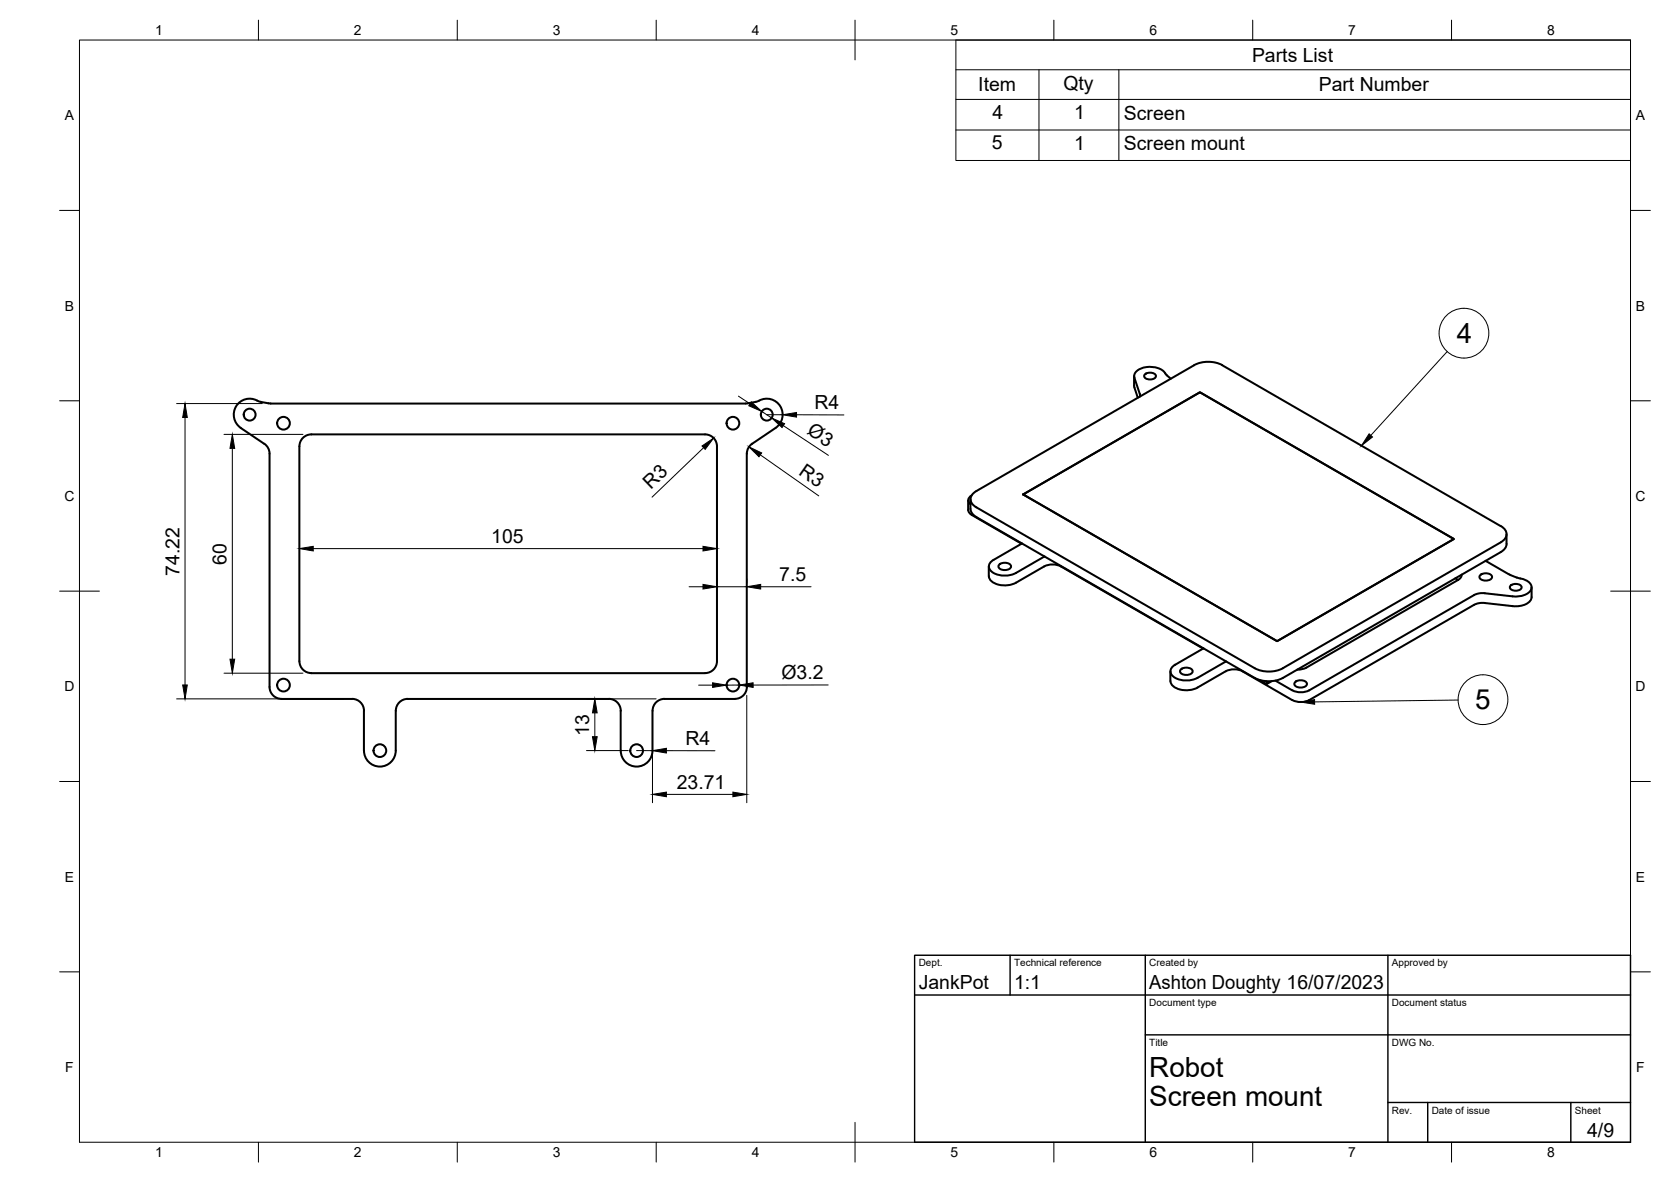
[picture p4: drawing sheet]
<svg xmlns="http://www.w3.org/2000/svg" width="420mm" height="297mm" viewBox="0 0 420 297" stroke-linecap="round" stroke-linejoin="round" font-family="sans-serif">
<!-- layer: Visible -->
<g fill="none" stroke="#000" stroke-width=".51">
<path d="M285.2 94.5v2.5M285.2 96.9l.9 3.1M285.2 95l1.4 4v.7M287.8 94.1a1.95 1.95 0 0 1 2.8 .3 1.29 1.29 0 0 1-1.7 1 .9 .9 0 0 1-.9-.3 .9 .9 0 0 1-.2-1zM293.4 94.3l1 .9M293.4 94.3a5.2 5.2 0 0 0-7.8-.8l-.4 .9 .1 .5M300.2 91.8l-54.7 31.6a2.16 2.16 0 0 0-1.5 2.1 2.16 2.16 0 0 0 1.5 2l70 40.4a7.8 7.8 0 0 0 7.1 0M300.3 91.8a7.7 7.7 0 0 1 7 0l70.1 40.4a2.16 2.16 0 0 1 1.4 2 2.16 2.16 0 0 1-1.4 2.1l-54.8 31.6M64.7 100.7a4 4 0 0 0-5.4 1.4 4 4 0 0 0 1.2 5.4l6.3 4.3 .6 .8 .3 .9 .1 59.1a3 3 0 0 0 3 3h17.7a2.96 2.96 0 0 1 3 3v10a4 4 0 0 0 4 4 4 4 0 0 0 4-4v-10a2.96 2.96 0 0 1 3-3h50.6a2.99 2.99 0 0 1 3 3v10a4 4 0 0 0 4 4 4 4 0 0 0 4-4v-10a3 3 0 0 1 3-3h17.7a3 3 0 0 0 3-3v-58.6l.3-1.4 .6-.8 6.3-4.3a4 4 0 0 0 1.2-5.4 4 4 0 0 0-5.3-1.4M64.7 100.7l.8 .3M65.5 101l2.6 .4 120-.1M75.3 112.2v54"/>
<path d="M75.3 112.2a2.99 2.99 0 0 1 3-3h99a2.99 2.99 0 0 1 3 3v54a3 3 0 0 1-3 3l-99-.1a2.99 2.99 0 0 1-3-2.9M190 101l-2 .4M190.9 100.7l-.9 .3M243.4 125.7l.1 2.5a1.49 1.49 0 0 0 .8 1.2M244 125.5v2.4M244 127.9a2.47 2.47 0 0 0 1.5 2l70 40.5a7.8 7.8 0 0 0 7.1 0M244.3 124.5a1.24 1.24 0 0 0-.8 1 1.24 1.24 0 0 0 .5 1.2M244.3 129.4l12.6 7.2-7.1 4.1M257 136.6h-.1M257.3 124.3l44.4-25.7 63.9 36.9-44.5 25.6zM262.5 139.9l-7 4.1M262.6 139.8l-.1 .1"/>
<path d="M378.8 134.2v2.5a2.42 2.42 0 0 1-1.4 2l-54.8 31.7M248.6 142.4v2.4M249.8 140.7a1.74 1.74 0 0 0-1.1 1.6 1.74 1.74 0 0 0 1.1 1.7 6.2 6.2 0 0 0 5.7 0M251.2 141.9a2.08 2.08 0 0 1 3 .3 1.38 1.38 0 0 1-1.8 1.1 .96 .96 0 0 1-1-.3 .96 .96 0 0 1-.2-1.1zM262.5 142.4l-7 4a5.7 5.7 0 0 1-6.5-.7l-.4-.9M262.5 142.4l1.2-.5h1.3l1.8 .5 35.7 20.6-7.1 4.1a1.73 1.73 0 0 0-1.1 1.6 1.73 1.73 0 0 0 1.2 1.6 6.2 6.2 0 0 0 5.6 0l7.1-4M365.9 145.3l.7 .4-38.1 22.1-1.3 .4-1 .1M367.5 144.4a1.44 1.44 0 0 1-.9 1.3M372.2 144.6a2.08 2.08 0 0 1 3 .2 1.38 1.38 0 0 1-1.9 1.1 .96 .96 0 0 1-1-.3 .96 .96 0 0 1-.1-1zM373.3 149.1h-1.4l-1.3 .4-41.4 24-1.2 .4-1.3 .1-1.7-.5M373.5 140.9l5.8 3.4M379.4 144.3l.4 .2"/>
<path d="M379.8 144.5l1.6 .6a5.1 5.1 0 0 1 3.6 2 2.12 2.12 0 0 1-1.7 2.4l-2.2 .4-7.8-.8M379.8 147.2a1.95 1.95 0 0 1 2.8 .3 1.29 1.29 0 0 1-1.7 .9 .9 .9 0 0 1-1-.2 .9 .9 0 0 1-.1-1zM385.1 147.6v2.4a3.3 3.3 0 0 1-3.6 2.4l-8.7-.9-1.8 .3-41.8 24.1-1.2 .4-1.3 .1-1.7-.5M294.3 168.7v2.5M296.9 168.3a2.08 2.08 0 0 1 3 .3 1.38 1.38 0 0 1-1.9 1 .96 .96 0 0 1-1-.3 .96 .96 0 0 1-.1-1zM302.6 162.9l-.1 .1M308.2 168.7l-7.1 4.1a5.7 5.7 0 0 1-6.5-.8l-.3-.8M308.2 168.7l1.8-.5 1.9 .3 13 7.4M308.3 166.2l-.1 .1M316.7 170.9l1.8 1M319.7 171.2l-1.2 .7v-.7M320.7 171.1l4.2 2.4"/>
<path d="M325.6 171.5a2.08 2.08 0 0 1 3 .2 1.38 1.38 0 0 1-1.8 1.1 .96 .96 0 0 1-1-.3 .96 .96 0 0 1-.2-1z"/>
<circle cx="62.8" cy="104.2" r="1.49"/>
<circle cx="71.3" cy="106.4" r="1.6"/>
<circle cx="184.3" cy="106.4" r="1.6"/>
<circle cx="192.8" cy="104.2" r="1.49"/>
<circle cx="71.3" cy="172.2" r="1.6"/>
<circle cx="184.3" cy="172.2" r="1.6"/>
<circle cx="95.5" cy="188.6" r="1.6"/>
<circle cx="160.1" cy="188.6" r="1.6"/>
</g>
<!-- layer: BORDER -->
<g fill="none" stroke="#000" stroke-width=".25">
<path d="M20 10.1h390v276.9h-390zM65 5.1v5M115 5.1v5M165 5.1v5M215 5.1v10M265 5.1v5M315 5.1v5M365 5.1v5M15 52.9h5M410 52.9h5M15 100.7h5M410 100.7h5"/>
<path d="M15 148.6h10M405 148.6h10M15 196.4h5M410 196.4h5M15 244.2h5M410 244.2h5M65 287v5M115 287v5M165 287v5M215 282.1v9.9M265 287v5M315 287v5"/>
<path d="M365 287v5"/>
</g>
<!-- layer: TITLEBLOCK -->
<path d="M230 240.1h180v46.9h-180zM230 250h180M254 240.1v9.9M288 240.1v46.9M349 240.1v46.9M288 260.1h122M349 277.1h61M359 277.1v9.9M395 277.1v9.9" fill="none" stroke="#000" stroke-width=".36"/>
<!-- layer: Parts Lists -->
<path d="M240.3 10.1h169.7v30.2h-169.7zM240.3 17.5h169.7M261.2 17.5v22.8M281.3 17.5v22.8M240.3 25h169.7M240.3 32.7h169.7" fill="none" stroke="#000" stroke-width=".25"/>
<!-- layer: Balloons -->
<g fill="none" stroke="#000" stroke-width=".25">
<path d="M363.9 88.4l-19.2 21M366.6 175.9l-36.1 .5"/>
<circle cx="368.1" cy="83.7" r="6.3"/>
<circle cx="372.9" cy="175.8" r="6.3"/>
</g>
<path d="M344.3 109l.8 .8-2.8 2.2zM327 176.4l3.5-.6 .1 1.2z" fill="#000" stroke="#000" stroke-width=".25"/>
<!-- layer: FD_Dimensions -->
<g fill="none" stroke="#000" stroke-width=".25">
<path d="M185.7 99.6l2.9 1.9M44.4 101.4h21.6M46.5 104.9v67.2M56.3 109.2h19.9M58.4 112.7v53M176.9 112.5l-12.9 12.4M191.2 114.3l14.7 10.3M191.5 103.4l2.5 1.6M192.8 104.2h4M197 107l11.3 7.4M200.3 104.2l11.9 .1M78.8 137.9h98"/>
<path d="M173.3 147.5h3.5M180.3 145.4v1.1M180.3 147.5h7.5M187.8 145.4v1.1M191.3 147.5h12.6M44.4 175.6h42M56.3 169.2h19.9M147.5 175.6h17.5M149.6 179.1v6M175.7 172.2h3.5M185.9 172.2h-3.2M187.8 174.7v27"/>
<path d="M208.2 172.1l-18.8 .1M147.5 188.6h10.5M160.1 188.6h4M164.1 180.7v21M167.6 188.6l12.2 .1M167.6 199.6h16.7"/>
</g>
<g fill="#000" stroke="#000" stroke-width=".25">
<path d="M46.5 101.4l.6 3.5h-1.2zM58.4 109.2l.6 3.5h-1.2zM176.5 112.1l2.9-2-2.1 2.8zM188.9 101l2.6 2.4-3.2-1.4zM188.3 112.3l3.2 1.5-.7 1zM194 105l3.3 1.5-.7 .9zM196.8 104.2l3.5-.5v1.1zM75.3 137.9l3.5-.6v1.2zM176.8 137.3l3.5 .6-3.5 .6zM176.8 146.9l3.5 .6-3.5 .5zM187.8 147.5l3.5-.6v1.1zM45.9 172.1h1.2l-.6 3.5z"/>
<path d="M57.8 165.7h1.2l-.6 3.5zM149.6 175.6l.6 3.5h-1.2zM179.2 171.6l3.5 .6-3.5 .5zM185.9 172.2l3.5-.6v1.1zM149 185.1h1.2l-.6 3.5zM164.1 188.6l3.5-.5v1.1zM164.1 199.6l3.5-.5v1.1zM184.3 199.1l3.5 .5-3.5 .6z"/>
</g>
<g font-size="7">
<text x="366.3" y="86.2">4</text>
<text x="370.9" y="178.3">5</text>
<text x="289" y="270.6">Robot</text>
<text x="289" y="278.1">Screen mount</text>
</g>
<g font-size="4.9">
<text x="314.8" y="15.5">Parts List</text>
<text x="246" y="23">Item</text>
<text x="267.4" y="22.5">Qty</text>
<text x="331.6" y="23">Part Number</text>
<text x="249.5" y="29.9">4</text>
<text x="270.1" y="29.9">1</text>
<text x="282.6" y="30">Screen</text>
<text x="249.4" y="37.6">5</text>
<text x="270.1" y="37.6">1</text>
<text x="282.6" y="37.7">Screen mount</text>
<text x="204.8" y="102.9">R4</text>
<text x="202.7" y="108.9" transform="rotate(33 202.7 108.9)">Ø3</text>
<text x="200.6" y="119.2" transform="rotate(35 200.6 119.2)">R3</text>
<text x="163.7" y="123.2" transform="rotate(-44 163.7 123.2)">R3</text>
<text x="123.5" y="136.4">105</text>
<text x="57" y="141.9" transform="rotate(-90 57 141.9)">60</text>
<text x="45.1" y="144.6" transform="rotate(-90 45.1 144.6)">74.22</text>
<text x="195.9" y="146">7.5</text>
<text x="196.5" y="170.6">Ø3.2</text>
<text x="148.1" y="185" transform="rotate(-90 148.1 185)">13</text>
<text x="172.4" y="187.2">R4</text>
<text x="170.2" y="198.2">23.71</text>
<text x="231" y="248.5">JankPot</text>
<text x="255" y="248.5">1:1</text>
<text x="289" y="248.5">Ashton Doughty 16/07/2023</text>
<text x="399.1" y="285.7">4/9</text>
</g>
<g font-size="3.5">
<text x="39" y="8.8">1</text>
<text x="89" y="8.8">2</text>
<text x="139" y="8.8">3</text>
<text x="189" y="8.8">4</text>
<text x="239" y="8.8">5</text>
<text x="289" y="8.8">6</text>
<text x="339" y="8.8">7</text>
<text x="389" y="8.8">8</text>
<text x="16.3" y="30.2">A</text>
<text x="411.3" y="30.2">A</text>
<text x="16.3" y="78">B</text>
<text x="411.3" y="78">B</text>
<text x="16.2" y="125.9">C</text>
<text x="411.2" y="125.9">C</text>
<text x="16.2" y="173.7">D</text>
<text x="411.2" y="173.7">D</text>
<text x="16.3" y="221.6">E</text>
<text x="411.3" y="221.6">E</text>
<text x="16.4" y="269.4">F</text>
<text x="411.4" y="269.4">F</text>
<text x="39" y="290.8">1</text>
<text x="89" y="290.8">2</text>
<text x="139" y="290.8">3</text>
<text x="189" y="290.8">4</text>
<text x="239" y="290.8">5</text>
<text x="289" y="290.8">6</text>
<text x="339" y="290.8">7</text>
<text x="389" y="290.8">8</text>
</g>
<g font-size="2.5">
<text x="231" y="242.9">Dept.</text>
<text x="255" y="242.9">Technical reference</text>
<text x="289" y="242.9">Created by</text>
<text x="350" y="242.9">Approved by</text>
<text x="289" y="252.8">Document type</text>
<text x="350" y="252.8">Document status</text>
<text x="289" y="262.9">Title</text>
<text x="350" y="262.9">DWG No.</text>
<text x="350" y="279.9">Rev.</text>
<text x="360" y="279.9">Date of issue</text>
<text x="396" y="279.9">Sheet</text>
</g>
</svg>
